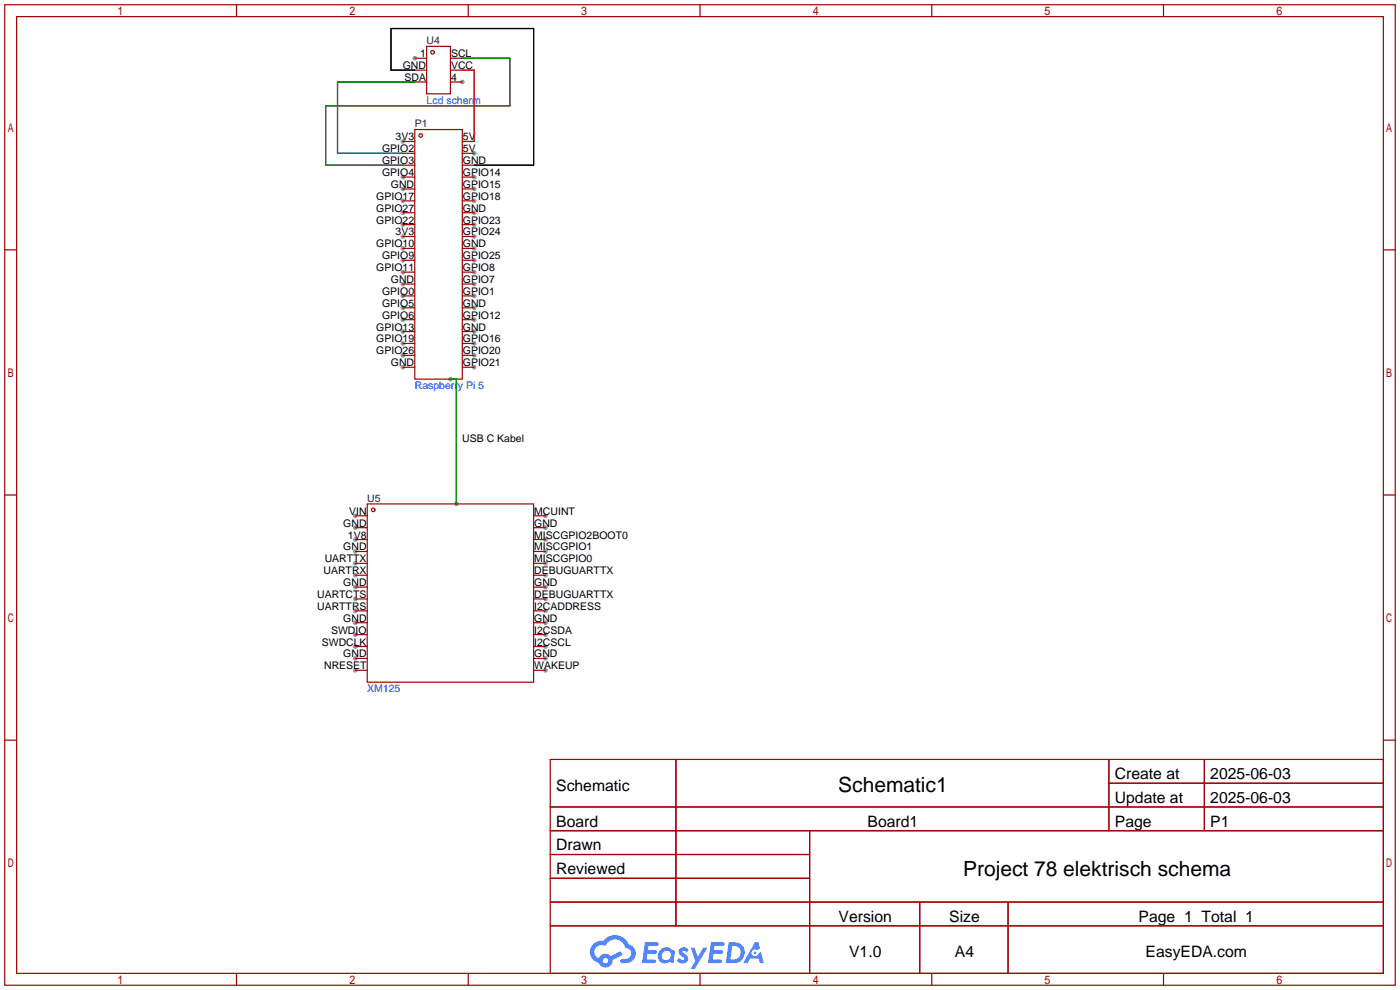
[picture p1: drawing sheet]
<svg xmlns="http://www.w3.org/2000/svg" width="299mm" height="212mm" viewBox="0 0 299 212" stroke-linecap="round" stroke-linejoin="round" font-family="sans-serif">
<g fill="#999">
<circle cx="86.1" cy="30.2" r=".51"/>
<circle cx="101.3" cy="78.5" r=".51"/>
<circle cx="101.3" cy="75.9" r=".51"/>
<circle cx="101.3" cy="73.4" r=".51"/>
<circle cx="86.1" cy="37.8" r=".51"/>
<circle cx="101.3" cy="70.9" r=".51"/>
<circle cx="86.1" cy="40.4" r=".51"/>
<circle cx="101.3" cy="68.3" r=".51"/>
<circle cx="86.1" cy="42.9" r=".51"/>
<circle cx="101.3" cy="65.8" r=".51"/>
<circle cx="86.1" cy="45.5" r=".51"/>
<circle cx="101.3" cy="63.2" r=".51"/>
<circle cx="86.1" cy="48" r=".51"/>
<circle cx="101.3" cy="60.7" r=".51"/>
<circle cx="86.1" cy="50.5" r=".51"/>
<circle cx="101.3" cy="58.2" r=".51"/>
<circle cx="86.1" cy="53.1" r=".51"/>
<circle cx="101.3" cy="55.6" r=".51"/>
<circle cx="86.1" cy="55.6" r=".51"/>
<circle cx="101.3" cy="53.1" r=".51"/>
<circle cx="86.1" cy="58.2" r=".51"/>
<circle cx="101.3" cy="50.5" r=".51"/>
<circle cx="86.1" cy="60.7" r=".51"/>
<circle cx="101.3" cy="48" r=".51"/>
<circle cx="86.1" cy="63.2" r=".51"/>
<circle cx="101.3" cy="45.5" r=".51"/>
<circle cx="86.1" cy="65.8" r=".51"/>
<circle cx="101.3" cy="42.9" r=".51"/>
<circle cx="86.1" cy="68.3" r=".51"/>
<circle cx="101.3" cy="40.4" r=".51"/>
<circle cx="86.1" cy="70.9" r=".51"/>
<circle cx="101.3" cy="37.8" r=".51"/>
<circle cx="86.1" cy="73.4" r=".51"/>
<circle cx="86.1" cy="75.9" r=".51"/>
<circle cx="101.3" cy="32.8" r=".51"/>
<circle cx="86.1" cy="78.5" r=".51"/>
<circle cx="88.6" cy="12.4" r=".51"/>
<circle cx="98.8" cy="17.5" r=".51"/>
<circle cx="75.9" cy="110.2" r=".51"/>
<circle cx="75.9" cy="112.8" r=".51"/>
<circle cx="75.9" cy="115.3" r=".51"/>
<circle cx="75.9" cy="117.9" r=".51"/>
<circle cx="75.9" cy="120.4" r=".51"/>
<circle cx="75.9" cy="122.9" r=".51"/>
<circle cx="75.9" cy="125.5" r=".51"/>
<circle cx="75.9" cy="128" r=".51"/>
<circle cx="75.9" cy="130.6" r=".51"/>
<circle cx="75.9" cy="133.1" r=".51"/>
<circle cx="75.9" cy="135.6" r=".51"/>
<circle cx="75.9" cy="138.2" r=".51"/>
<circle cx="75.9" cy="140.7" r=".51"/>
<circle cx="75.9" cy="143.3" r=".51"/>
<circle cx="116.6" cy="143.3" r=".51"/>
<circle cx="116.6" cy="140.7" r=".51"/>
<circle cx="116.6" cy="138.2" r=".51"/>
<circle cx="116.6" cy="135.6" r=".51"/>
<circle cx="116.6" cy="133.1" r=".51"/>
<circle cx="116.6" cy="130.6" r=".51"/>
<circle cx="116.6" cy="128" r=".51"/>
<circle cx="116.6" cy="125.5" r=".51"/>
<circle cx="116.6" cy="122.9" r=".51"/>
<circle cx="116.6" cy="120.4" r=".51"/>
<circle cx="116.6" cy="117.9" r=".51"/>
<circle cx="116.6" cy="115.3" r=".51"/>
<circle cx="116.6" cy="112.8" r=".51"/>
<circle cx="116.6" cy="110.2" r=".51"/>
<circle cx="96.3" cy="81" r=".51"/>
<circle cx="97.5" cy="107.7" r=".51"/>
</g>
<g fill="none" stroke="#a10000" stroke-width=".25">
<path d="M1 1h297.2v209.6h-297.2zM3.6 3.6h292.1v204.4h-292.1zM50.5 1v2.6M100.1 1v2.6M149.6 1v2.6M199.1 1v2.6M248.7 1v2.6M1 53.4h2.6M295.7 53.4h2.5M1 105.8h2.6M295.7 105.8h2.5M1 158.2h2.6"/>
<path d="M295.7 158.2h2.5M117.6 162.3h178.1v45.7h-178.1zM117.6 172.5h178.1M117.6 177.5h178.1M144.5 162.3v35.6M173 177.5v30.5M237 162.3v15.2M237 167.4h58.7M257.4 162.3v15.2M117.6 182.6h55.4M117.6 192.8h178.1M117.6 187.7h55.4"/>
<path d="M117.6 197.9h178.1M196.6 192.8v15.2M215.4 192.8v15.2M50.5 208v2.6M100.1 208v2.6M149.6 208v2.6M199.1 208v2.6M248.7 208v2.6"/>
</g>
<g fill="#5487ff">
<path d="M145.3 202.7a1.3 1.3 0 0 1 1.9 .3l-.4 .6a.54 .54 0 0 0-.9-.2l.1 .2a1.34 1.34 0 0 1 .9 1.8 1.47 1.47 0 0 1-2.3-.1l.5-.6 .8 .5a.31 .31 0 0 0 .4-.3 .31 .31 0 0 0-.3-.4 1.12 1.12 0 0 1-.7-1.8z"/>
<path d="M147.6 202.5h.9l.6 2 1.2-2h.9l-2.7 4.6h-.9l1-1.7z"/>
<path d="M137.8 201.4h1.7a1.31 1.31 0 0 1 1.2 .2 .4 .4 0 0 1-.3 .5l-1.8 .1-.1 .9h1.6a.4 .4 0 0 1 .4 .4 .4 .4 0 0 1-.5 .4h-1.6l-.2 1.2h1.4a.46 .46 0 0 1 .5 0 .46 .46 0 0 1 .1 .5l-.4 .2h-2.6z"/>
<path d="M151.9 201.4h1.7a1.32 1.32 0 0 1 1.2 .2 .39 .39 0 0 1-.3 .5l-1.8 .1-.1 .9h1.6a.4 .4 0 0 1 .4 .4 .4 .4 0 0 1-.4 .4h-1.7l-.2 1.2h1.4a.46 .46 0 0 1 .5 0 .46 .46 0 0 1 .1 .5l-.4 .2h-2.6z"/>
<path d="M161.3 201.4h.8l.3 1.3-.6 .4a.75 .75 0 0 0-1.1 .3 .75 .75 0 0 0 .5 1 .75 .75 0 0 0 .9-.7l.5-.2 .6 2.3h-.8l-.3-.9h-1.8l-.5 .9h-1z"/>
<path d="M155.7 201.4l-.6 4.4h1.5a2.27 2.27 0 0 0 2.6-2.2 2.27 2.27 0 0 0-2.7-2.2zM156.5 202.1a1.5 1.5 0 0 1 1.8 1.6 1.5 1.5 0 0 1-1.9 1.4h-.3z"/>
<path d="M141.2 203a1.6 1.6 0 0 0-.3 2.3 1.6 1.6 0 0 0 2.3 .2l.7 .3 .3-2.4-.1-.3-.5-.1a1.58 1.58 0 0 0-2.4 0zM141.8 203.5a.98 .98 0 0 1 1.6 .4 .98 .98 0 0 1-1.1 1.3 .94 .94 0 0 1-.9-.7 .94 .94 0 0 1 .4-1z"/>
<path d="M126.8 201.8a2.37 2.37 0 0 0 1.1 4 1.54 1.54 0 0 0 1.8 1 1.54 1.54 0 0 0 1.2-1.6l2.2-1.1-.5-.8-2 1a1.57 1.57 0 0 0-2.7 .5 1.5 1.5 0 0 1-.7-2.1 1.5 1.5 0 0 1 2.2-.5 2.23 2.23 0 0 1 2.3-1.4 2.23 2.23 0 0 1 2 1.8 1.16 1.16 0 0 1 1.2 1.1 1.16 1.16 0 0 1-1.1 1.2h-.7a.47 .47 0 0 0-.5 .4 .47 .47 0 0 0 .4 .5 2.17 2.17 0 0 0 2.5-.9 2.17 2.17 0 0 0-.3-2.7l-.8-.4a3.2 3.2 0 0 0-5.5-.7l-1.1 .1zM128.8 205.3a.6 .6 0 0 1 1.2 0 .6 .6 0 0 1-1.2 0z"/>
<circle cx="161.4" cy="203.6" r=".28"/>
</g>
<g fill="none" stroke="#a10000" stroke-width=".25">
<path d="M88.6 12.4h2.6M88.6 15h2.6M88.6 17.5h2.6M91.2 9.9h5.1v10.2h-5.1zM96.3 12.4h2.5M96.3 15h2.5M96.3 17.5h2.5M86.1 30.2h2.5M86.1 32.8h2.5M86.1 35.3h2.5M86.1 37.8h2.5M88.6 27.7h10.2v53.3h-10.2z"/>
<path d="M98.8 30.2h2.5M98.8 32.8h2.5M98.8 35.3h2.5M98.8 37.8h2.5M86.1 40.4h2.5M86.1 42.9h2.5M86.1 45.5h2.5M86.1 48h2.5M86.1 50.5h2.5M86.1 58.2h2.5M86.1 53.1h2.5M86.1 55.6h2.5"/>
<path d="M98.8 40.4h2.5M98.8 42.9h2.5M98.8 45.5h2.5M98.8 48h2.5M98.8 50.5h2.5M98.8 58.2h2.5M98.8 53.1h2.5M98.8 55.6h2.5M86.1 78.5h2.5M86.1 75.9h2.5M86.1 73.4h2.5M86.1 70.9h2.5"/>
<path d="M86.1 68.3h2.5M86.1 65.8h2.5M86.1 63.2h2.5M86.1 60.7h2.5M98.8 78.5h2.5M98.8 75.9h2.5M98.8 73.4h2.5M98.8 70.9h2.5M98.8 68.3h2.5M98.8 65.8h2.5M98.8 63.2h2.5M98.8 60.7h2.5"/>
<path d="M75.9 110.2h2.6M75.9 112.8h2.6M75.9 115.3h2.6M75.9 117.9h2.6M78.5 107.7h35.5v38.1h-35.5zM114 110.2h2.6M114 112.8h2.6M114 115.3h2.6M114 117.9h2.6M75.9 120.4h2.6M75.9 122.9h2.6M75.9 125.5h2.6"/>
<path d="M75.9 128h2.6M75.9 130.6h2.6M75.9 133.1h2.6M75.9 135.6h2.6M75.9 138.2h2.6M114 120.4h2.6M114 122.9h2.6M114 125.5h2.6M114 128h2.6M114 130.6h2.6M114 133.1h2.6M114 135.6h2.6"/>
<path d="M114 138.2h2.6M75.9 140.7h2.6M75.9 143.3h2.6M114 140.7h2.6M114 143.3h2.6"/>
<circle cx="92.5" cy="11.2" r=".38"/>
<circle cx="89.9" cy="29" r=".38"/>
<circle cx="79.8" cy="109" r=".38"/>
</g>
<path d="M88.6 17.5h-16.5v15.3h14M98.8 12.4h10.2v10.2h-39.4v12.7h16.5M96.3 81h1.2v26.7" fill="none" stroke="#008700" stroke-width=".25"/>
<path d="M98.8 15h2.5v15.2" fill="none" stroke="#f00" stroke-width=".25"/>
<path d="M88.6 15h-5v-8.9h30.4v29.2h-12.7" fill="none" stroke="#000" stroke-width=".25"/>
<g font-size="4.5">
<text x="179.2" y="169.4">Schematic1</text>
<text x="205.8" y="187.1">Project 78 elektrisch schema</text>
</g>
<g font-size="3.4">
<text x="238.3" y="166.5">Create at</text>
<text x="258.7" y="166.5">2025-06-03</text>
<text x="118.9" y="169">Schematic</text>
<text x="238.3" y="171.6">Update at</text>
<text x="258.7" y="171.6">2025-06-03</text>
<text x="118.9" y="176.6">Board</text>
<text x="185.4" y="176.6">Board1</text>
<text x="238.3" y="176.6">Page</text>
<text x="258.7" y="176.6">P1</text>
<text x="118.9" y="181.7">Drawn</text>
<text x="118.9" y="186.8">Reviewed</text>
<text x="179.2" y="197">Version</text>
<text x="202.9" y="197">Size</text>
<text x="243.3" y="197">Page 1 Total 1</text>
<text x="181.5" y="204.6">V1.0</text>
<text x="204.1" y="204.6">A4</text>
<text x="244.8" y="204.6">EasyEDA.com</text>
</g>
<g font-size="2.2" fill="#000080">
<text x="91.2" y="9.5">U4</text>
<text x="88.6" y="27.2">P1</text>
<text x="78.5" y="107.2">U5</text>
</g>
<g font-size="2.2">
<text x="86.1" y="14.8">GND</text>
<text x="86.5" y="17.3">SDA</text>
<text x="89.8" y="12.2">1</text>
<text x="96.4" y="17.3">4</text>
<text x="96.4" y="14.8">VCC</text>
<text x="96.4" y="12.2">SCL</text>
<text x="81.7" y="32.6">GPIO2</text>
<text x="81.7" y="35.1">GPIO3</text>
<text x="84.5" y="30">3V3</text>
<text x="98.9" y="35.1">GND</text>
<text x="98.9" y="32.6">5V</text>
<text x="98.9" y="30">5V</text>
<text x="81.7" y="37.6">GPIO4</text>
<text x="83.5" y="40.2">GND</text>
<text x="98.9" y="40.2">GPIO15</text>
<text x="98.9" y="37.6">GPIO14</text>
<text x="80.4" y="42.7">GPIO17</text>
<text x="80.4" y="45.3">GPIO27</text>
<text x="80.4" y="47.8">GPIO22</text>
<text x="98.9" y="47.8">GPIO23</text>
<text x="98.9" y="45.3">GND</text>
<text x="98.9" y="42.7">GPIO18</text>
<text x="80.4" y="52.9">GPIO10</text>
<text x="84.5" y="50.3">3V3</text>
<text x="98.9" y="52.9">GND</text>
<text x="98.9" y="50.3">GPIO24</text>
<text x="80.4" y="58">GPIO11</text>
<text x="81.7" y="55.4">GPIO9</text>
<text x="98.9" y="58">GPIO8</text>
<text x="98.9" y="55.4">GPIO25</text>
<text x="81.7" y="63">GPIO0</text>
<text x="81.7" y="65.6">GPIO5</text>
<text x="83.5" y="60.5">GND</text>
<text x="98.9" y="65.6">GND</text>
<text x="98.9" y="63">GPIO1</text>
<text x="98.9" y="60.5">GPIO7</text>
<text x="80.4" y="70.7">GPIO13</text>
<text x="81.7" y="68.1">GPIO6</text>
<text x="98.9" y="70.7">GND</text>
<text x="98.9" y="68.1">GPIO12</text>
<text x="80.4" y="73.2">GPIO19</text>
<text x="80.4" y="75.7">GPIO26</text>
<text x="98.9" y="75.7">GPIO20</text>
<text x="98.9" y="73.2">GPIO16</text>
<text x="83.5" y="78.3">GND</text>
<text x="98.9" y="78.3">GPIO21</text>
<text x="98.8" y="94.5">USB C Kabel</text>
<text x="73.4" y="112.6">GND</text>
<text x="74.6" y="110">VIN</text>
<text x="114.2" y="112.6">GND</text>
<text x="114.2" y="110">MCUINT</text>
<text x="73.4" y="117.6">GND</text>
<text x="74.4" y="115.1">1V8</text>
<text x="114.2" y="117.6">MISCGPIO1</text>
<text x="114.2" y="115.1">MISCGPIO2BOOT0</text>
<text x="69.1" y="122.7">UARTRX</text>
<text x="69.4" y="120.2">UARTTX</text>
<text x="73.4" y="125.3">GND</text>
<text x="114.2" y="125.3">GND</text>
<text x="114.2" y="122.7">DEBUGUARTTX</text>
<text x="114.2" y="120.2">MISCGPIO0</text>
<text x="67.8" y="127.8">UARTCTS</text>
<text x="67.8" y="130.3">UARTTRS</text>
<text x="114.2" y="130.3">I2CADDRESS</text>
<text x="114.2" y="127.8">DEBUGUARTTX</text>
<text x="68.8" y="138">SWDCLK</text>
<text x="70.8" y="135.4">SWDIO</text>
<text x="73.4" y="132.9">GND</text>
<text x="114.2" y="138">I2CSCL</text>
<text x="114.2" y="135.4">I2CSDA</text>
<text x="114.2" y="132.9">GND</text>
<text x="69.3" y="143">NRESET</text>
<text x="73.4" y="140.5">GND</text>
<text x="114.2" y="143">WAKEUP</text>
<text x="114.2" y="140.5">GND</text>
</g>
<g font-size="2.2" fill="#00f">
<text x="91.2" y="22.2">Lcd scherm</text>
<text x="88.6" y="83.1">Raspberry Pi 5</text>
<text x="78.5" y="147.9">XM125</text>
</g>
</svg>
